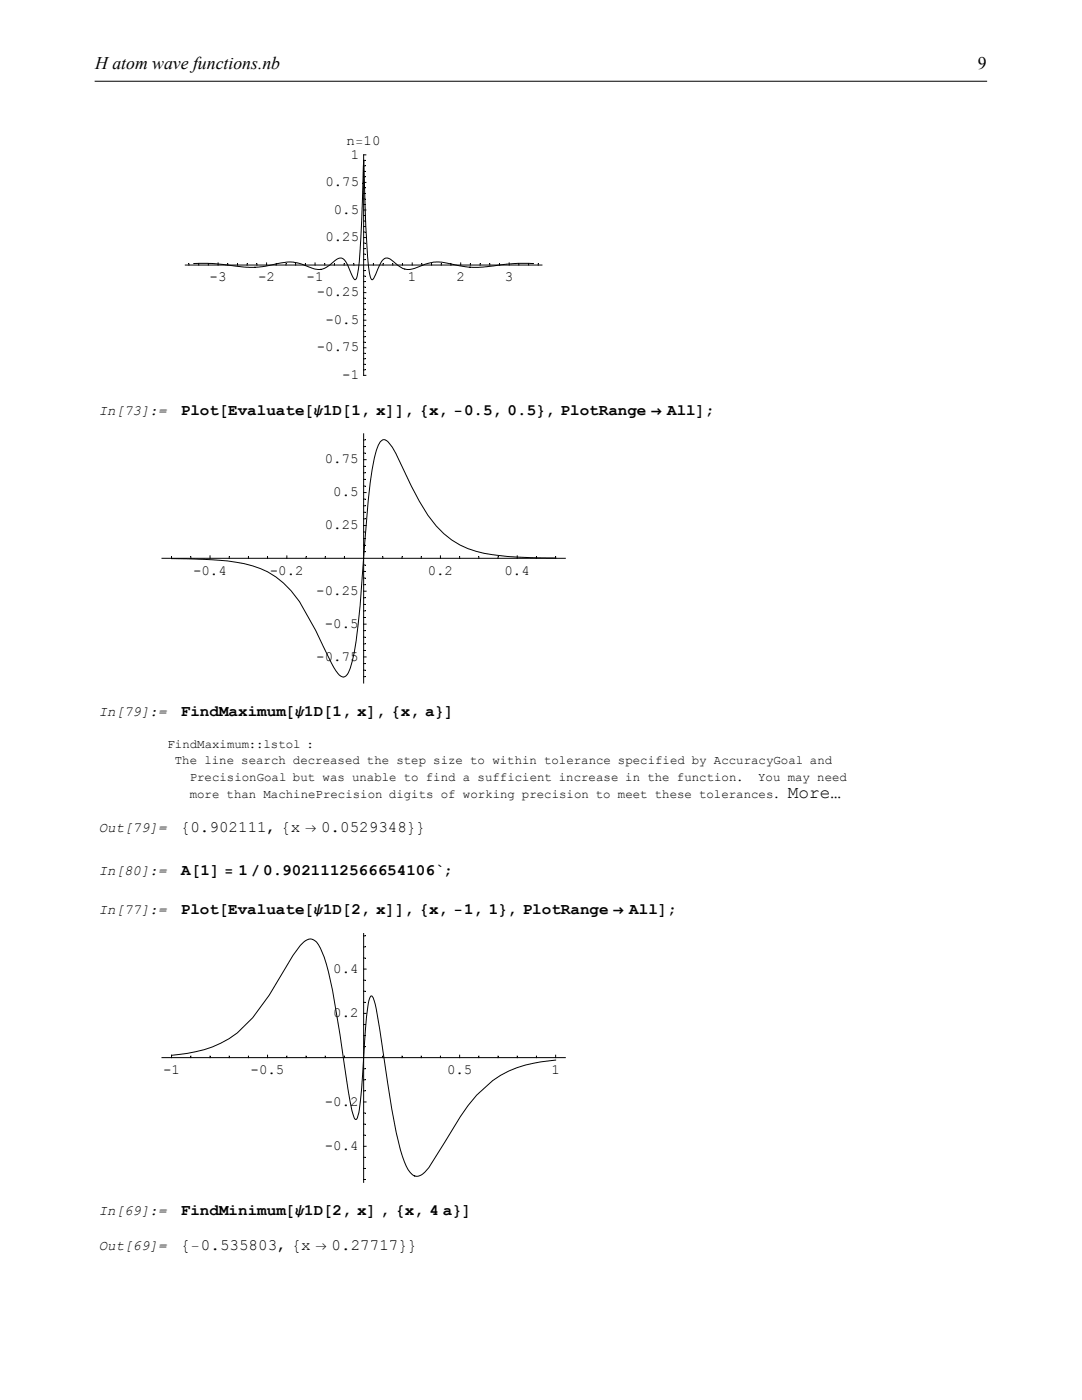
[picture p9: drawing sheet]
<svg xmlns="http://www.w3.org/2000/svg" width="216mm" height="279mm" viewBox="0 0 216 279" stroke-linecap="round" stroke-linejoin="round" font-family="sans-serif">
<g fill="none" stroke="#000" stroke-width=".2">
<path d="M72.6 36.4h.4M72.6 39.7h.2M72.6 38.6h.2M72.6 37.5h.2M72.6 35.3h.2M72.6 34.2h.2M72.6 33.1h.2M72.6 32h.2M73 30.9h-.4v44h.4M37 52.9h71.1M37.7 52.6v.3M38.7 52.6h3.9l7.1 .8a20.4 20.4 0 0 0 6.1-.9l1.8-.2h1l1.5 .4 1.5 .6a4.5 4.5 0 0 0 2.3 .5l.4-.1a10.3 10.3 0 0 0 3.1-2.1 1.14 1.14 0 0 1 1.6 .6l1.3 2.8 .5 .8a.9 .9 0 0 0 .5-1 138.4 138.4 0 0 0 1.1-18.2l.2-4.6a227.6 227.6 0 0 0 1.1 22.3l.3 1.2 .1 .3h.2l1.9-3.8a1.1 1.1 0 0 1 1.7-.3l.7 .6a4 4 0 0 0 2.5 1.5l1.3-.1 1.7-.7a8.1 8.1 0 0 1 5.8-.3l3 .5 1.2 .1a33.6 33.6 0 0 0 7.1-.6l2.2-.1h3"/>
<path d="M39.6 52.6v.3M41.6 52.6v.3M43.5 52.5v.4M45.4 52.6v.3M47.4 52.6v.3M49.3 52.6v.3M51.3 52.6v.3M53.2 52.5v.4M55.1 52.6v.3M57.1 52.6v.3M59 52.6v.3M60.9 52.6v.3"/>
<path d="M62.9 52.5v.4M64.8 52.6v.3M66.7 52.6v.3M68.7 52.6v.3M70.6 52.6v.3M72.6 58.4h.4M72.6 47.4h.4M72.6 41.9h.4M72.6 59.5h.2M72.6 57.3h.2M72.6 56.2h.2M72.6 55.1h.2"/>
<path d="M72.6 54h.2M72.6 51.8h.2M72.6 50.7h.2M72.6 49.6h.2M72.6 48.5h.2M72.6 46.3h.2M72.6 45.2h.2M72.6 44.1h.2M72.6 43h.2M72.6 40.8h.2M74.5 52.6v.3M76.4 52.6v.3"/>
<path d="M78.4 52.6v.3M80.3 52.6v.3M82.3 52.5v.4M84.2 52.6v.3M86.1 52.6v.3M88.1 52.6v.3M90 52.6v.3M91.9 52.5v.4M93.9 52.6v.3M95.8 52.6v.3M97.7 52.6v.3M99.7 52.6v.3"/>
<path d="M101.6 52.5v.4M103.5 52.6v.3M105.5 52.6v.3M107.4 52.6v.3M72.6 69.4h.4M72.6 63.9h.4M72.6 73.8h.2M72.6 72.7h.2M72.6 71.6h.2M72.6 70.5h.2M72.6 68.3h.2M72.6 67.2h.2"/>
<path d="M72.6 66.1h.2M72.6 65h.2M72.6 62.8h.2M72.6 61.7h.2M72.6 60.6h.2"/>
</g>
<path d="M20 81h13.3v2.1h-13.3z" fill="#fff"/>
<g fill="none" stroke="#000" stroke-width=".2">
<path d="M72.6 98.3h.4M72.6 91.7h.4M72.6 99.6h.3M72.6 97h.3M72.6 95.7h.3M72.6 94.4h.3M72.6 93.1h.3M72.6 90.4h.3M72.6 89.1h.3M72.6 87.8h.3M72.6 86.6v49.7M32.3 111.4h80.5"/>
<path d="M34.2 111.1v.3M38.1 111.1v.3M41.9 110.9v.5M45.7 111.1v.3M49.6 111.1v.3M53.4 111.1v.3M57.2 110.9v.5M61.1 111.1v.3M64.9 111.1v.3M68.7 111.1v.3M72.6 118h.4M72.6 104.9h.4"/>
<path d="M72.6 119.3h.3M72.6 116.7h.3M72.6 115.4h.3M72.6 114h.3M72.6 112.8h.3M72.6 110.1h.3M72.6 108.8h.3M72.6 107.5h.3M72.6 106.2h.3M72.6 103.5h.3M72.6 102.2h.3M72.6 100.9h.3"/>
<path d="M76.4 111.1v.3M80.2 111.1v.3M84.1 111.1v.3M87.9 110.9v.5M91.7 111.1v.3M95.5 111.1v.3M99.4 111.1v.3M103.2 110.9v.5M107 111.1v.3M110.9 111.4h-.8a65.2 65.2 0 0 1-15.1-1.4 16.7 16.7 0 0 1-9.6-7.2l-1.7-2.8-1.6-3-3.1-6.5a5 5 0 0 0-2-2.6l-.5-.1-.6 .3-.8 1.7a43.6 43.6 0 0 0-1.6 10.1l-.8 9a187.3 187.3 0 0 1-2 21.3 12.3 12.3 0 0 1-1.4 4.4l-.3 .3-.5 .2-1-.6a22.3 22.3 0 0 1-3-5.5l-1.5-3.2-3.2-5.7a16.9 16.9 0 0 0-12.7-7.9 96.2 96.2 0 0 0-12.9-.7M110.9 111.1v.3M72.6 131.1h.4"/>
<path d="M72.6 124.6h.4M72.6 129.8h.3M72.6 128.5h.3M72.6 127.2h.3M72.6 125.9h.3M72.6 123.2h.3M72.6 121.9h.3M72.6 120.6h.3M72.6 132.4h.3M72.6 133.8h.3M72.6 135h.3"/>
</g>
<g fill="#fff">
<path d="M20 141.1h13.3v2.1h-13.3z"/>
<path d="M20 164.2h13.3v2.1h-13.3z"/>
<path d="M20 172.8h13.3v2.1h-13.3z"/>
<path d="M20 180.7h13.3v2.1h-13.3z"/>
</g>
<g fill="none" stroke="#000" stroke-width=".2">
<path d="M72.6 193.4h.4M72.6 197.8h.3M72.6 195.6h.3M72.6 191.2h.3M72.6 189h.3M72.6 186.8h.3M72.6 186.2v49.8M32.3 211.1h80.5M34.2 210.6a23.6 23.6 0 0 0 13.1-4.5l3.1-3 3.3-4.5 4.8-7.9 1.4-2a2.83 2.83 0 0 1 2.1-1.3l.8 .3a2.94 2.94 0 0 1 1.1 1.6 34.6 34.6 0 0 1 2.5 8.4l2.3 14.5a62.4 62.4 0 0 0 2 10.8 .36 .36 0 0 0 .4 .4 .36 .36 0 0 0 .3-.5l.3-1.5a183.3 183.3 0 0 0 1.2-16.2l.6-4.9 .3-1.1 .3-.4 .4 .4 .6 2.2 2.2 14.7a79.7 79.7 0 0 0 3.4 15.8 4.3 4.3 0 0 0 2 2.8h.7l.7-.3 1.5-1.4 6.3-10.2a24.1 24.1 0 0 1 9.6-9.1 29.7 29.7 0 0 1 9.4-2.1M34.2 210.6v.5M38.1 210.8v.3M41.9 210.8v.3"/>
<path d="M45.7 210.8v.3M49.6 210.8v.3M53.4 210.6v.5M57.2 210.8v.3M61.1 210.8v.3M64.9 210.8v.3M68.7 210.8v.3M72.6 219.9h.4M72.6 202.2h.4M72.6 217.7h.3M72.6 215.5h.3M72.6 213.3h.3"/>
<path d="M72.6 208.9h.3M72.6 206.7h.3M72.6 204.5h.3M72.6 200h.3M76.4 210.8v.3M80.2 210.8v.3M84.1 210.8v.3M87.9 210.8v.3M91.7 210.6v.5M95.5 210.8v.3M99.4 210.8v.3M103.2 210.8v.3"/>
<path d="M107 210.8v.3M110.9 210.6v.5M72.6 228.8h.4M72.6 226.5h.3M72.6 224.3h.3M72.6 222.1h.3M72.6 231h.3M72.6 233.2h.3M72.6 235.4h.3"/>
</g>
<g fill="#fff">
<path d="M20 240.8h13.3v2.1h-13.3z"/>
<path d="M20 247.7h13.3v2.1h-13.3z"/>
</g>
<path d="M19 16.2h177.9" fill="none" stroke="#000" stroke-width=".2"/>
<g font-size="3.5">
<text x="19" y="13.8">H atom wave functions.nb</text>
<text x="195.1" y="13.8">9</text>
<text x="157.2" y="159.3">More…</text>
</g>
<g font-size="3.2">
<text x="36.1" y="82.7">Plot@Evaluate@ψ1D@1, xDD, 8x, −0.5, 0.5&lt;, PlotRange → AllD;</text>
<text x="36.1" y="142.9">FindMaximum@ψ1D@1, xD, 8x, a&lt;D</text>
<text x="36.1" y="166">80.902111, 8x → 0.0529348&lt;&lt;</text>
<text x="36.2" y="174.6">A@1D = 1 ê 0.9021112566654106`;</text>
<text x="36.1" y="182.4">Plot@Evaluate@ψ1D@2, xDD, 8x, −1, 1&lt;, PlotRange → AllD;</text>
<text x="36.1" y="242.5">FindMinimum@ψ1D@2, xD , 8x, 4 a&lt;D</text>
<text x="36.1" y="249.5">8−0.535803, 8x → 0.27717&lt;&lt;</text>
</g>
<g font-size="2.8">
<text x="69.2" y="29">n=10</text>
<text x="70" y="31.7">1</text>
<text x="64.9" y="37.2">0.75</text>
<text x="66.6" y="42.7">0.5</text>
<text x="64.9" y="48.2">0.25</text>
<text x="41.8" y="56">-3</text>
<text x="51.5" y="56">-2</text>
<text x="61.2" y="56">-1</text>
<text x="63.2" y="59.2">-0.25</text>
<text x="81.4" y="56">1</text>
<text x="91.1" y="56">2</text>
<text x="100.8" y="56">3</text>
<text x="64.9" y="64.6">-0.5</text>
<text x="63.2" y="70.1">-0.75</text>
<text x="68.3" y="75.6">-1</text>
<text x="19.7" y="82.7">In[73]:=</text>
<text x="64.8" y="92.5">0.75</text>
<text x="66.5" y="99">0.5</text>
<text x="64.8" y="105.6">0.25</text>
<text x="38.5" y="114.7">-0.4</text>
<text x="53.8" y="114.7">-0.2</text>
<text x="63.1" y="118.7">-0.25</text>
<text x="85.3" y="114.7">0.2</text>
<text x="100.7" y="114.7">0.4</text>
<text x="64.8" y="125.3">-0.5</text>
<text x="63.1" y="131.9">-0.75</text>
<text x="19.7" y="142.9">In[79]:=</text>
<text x="19.7" y="166">Out[79]=</text>
<text x="19.7" y="174.6">In[80]:=</text>
<text x="19.7" y="182.4">In[77]:=</text>
<text x="66.5" y="194.1">0.4</text>
<text x="66.5" y="203">0.2</text>
<text x="32.5" y="214.4">-1</text>
<text x="50" y="214.4">-0.5</text>
<text x="89.2" y="214.4">0.5</text>
<text x="110" y="214.4">1</text>
<text x="64.8" y="220.7">-0.2</text>
<text x="64.8" y="229.5">-0.4</text>
<text x="19.7" y="242.5">In[69]:=</text>
<text x="19.7" y="249.5">Out[69]=</text>
</g>
<g font-size="2.5">
<text x="33.4" y="149.3">FindMaximum::lstol :</text>
<text x="34.9" y="152.5">The line search decreased the step size to within tolerance specified by AccuracyGoal and</text>
<text x="37.8" y="155.8">PrecisionGoal but was unable to find a sufficient increase in the function.</text>
<text x="151.3" y="155.8">You may need</text>
<text x="37.8" y="159.3">more than MachinePrecision digits of working precision to meet these tolerances.</text>
</g>
</svg>
